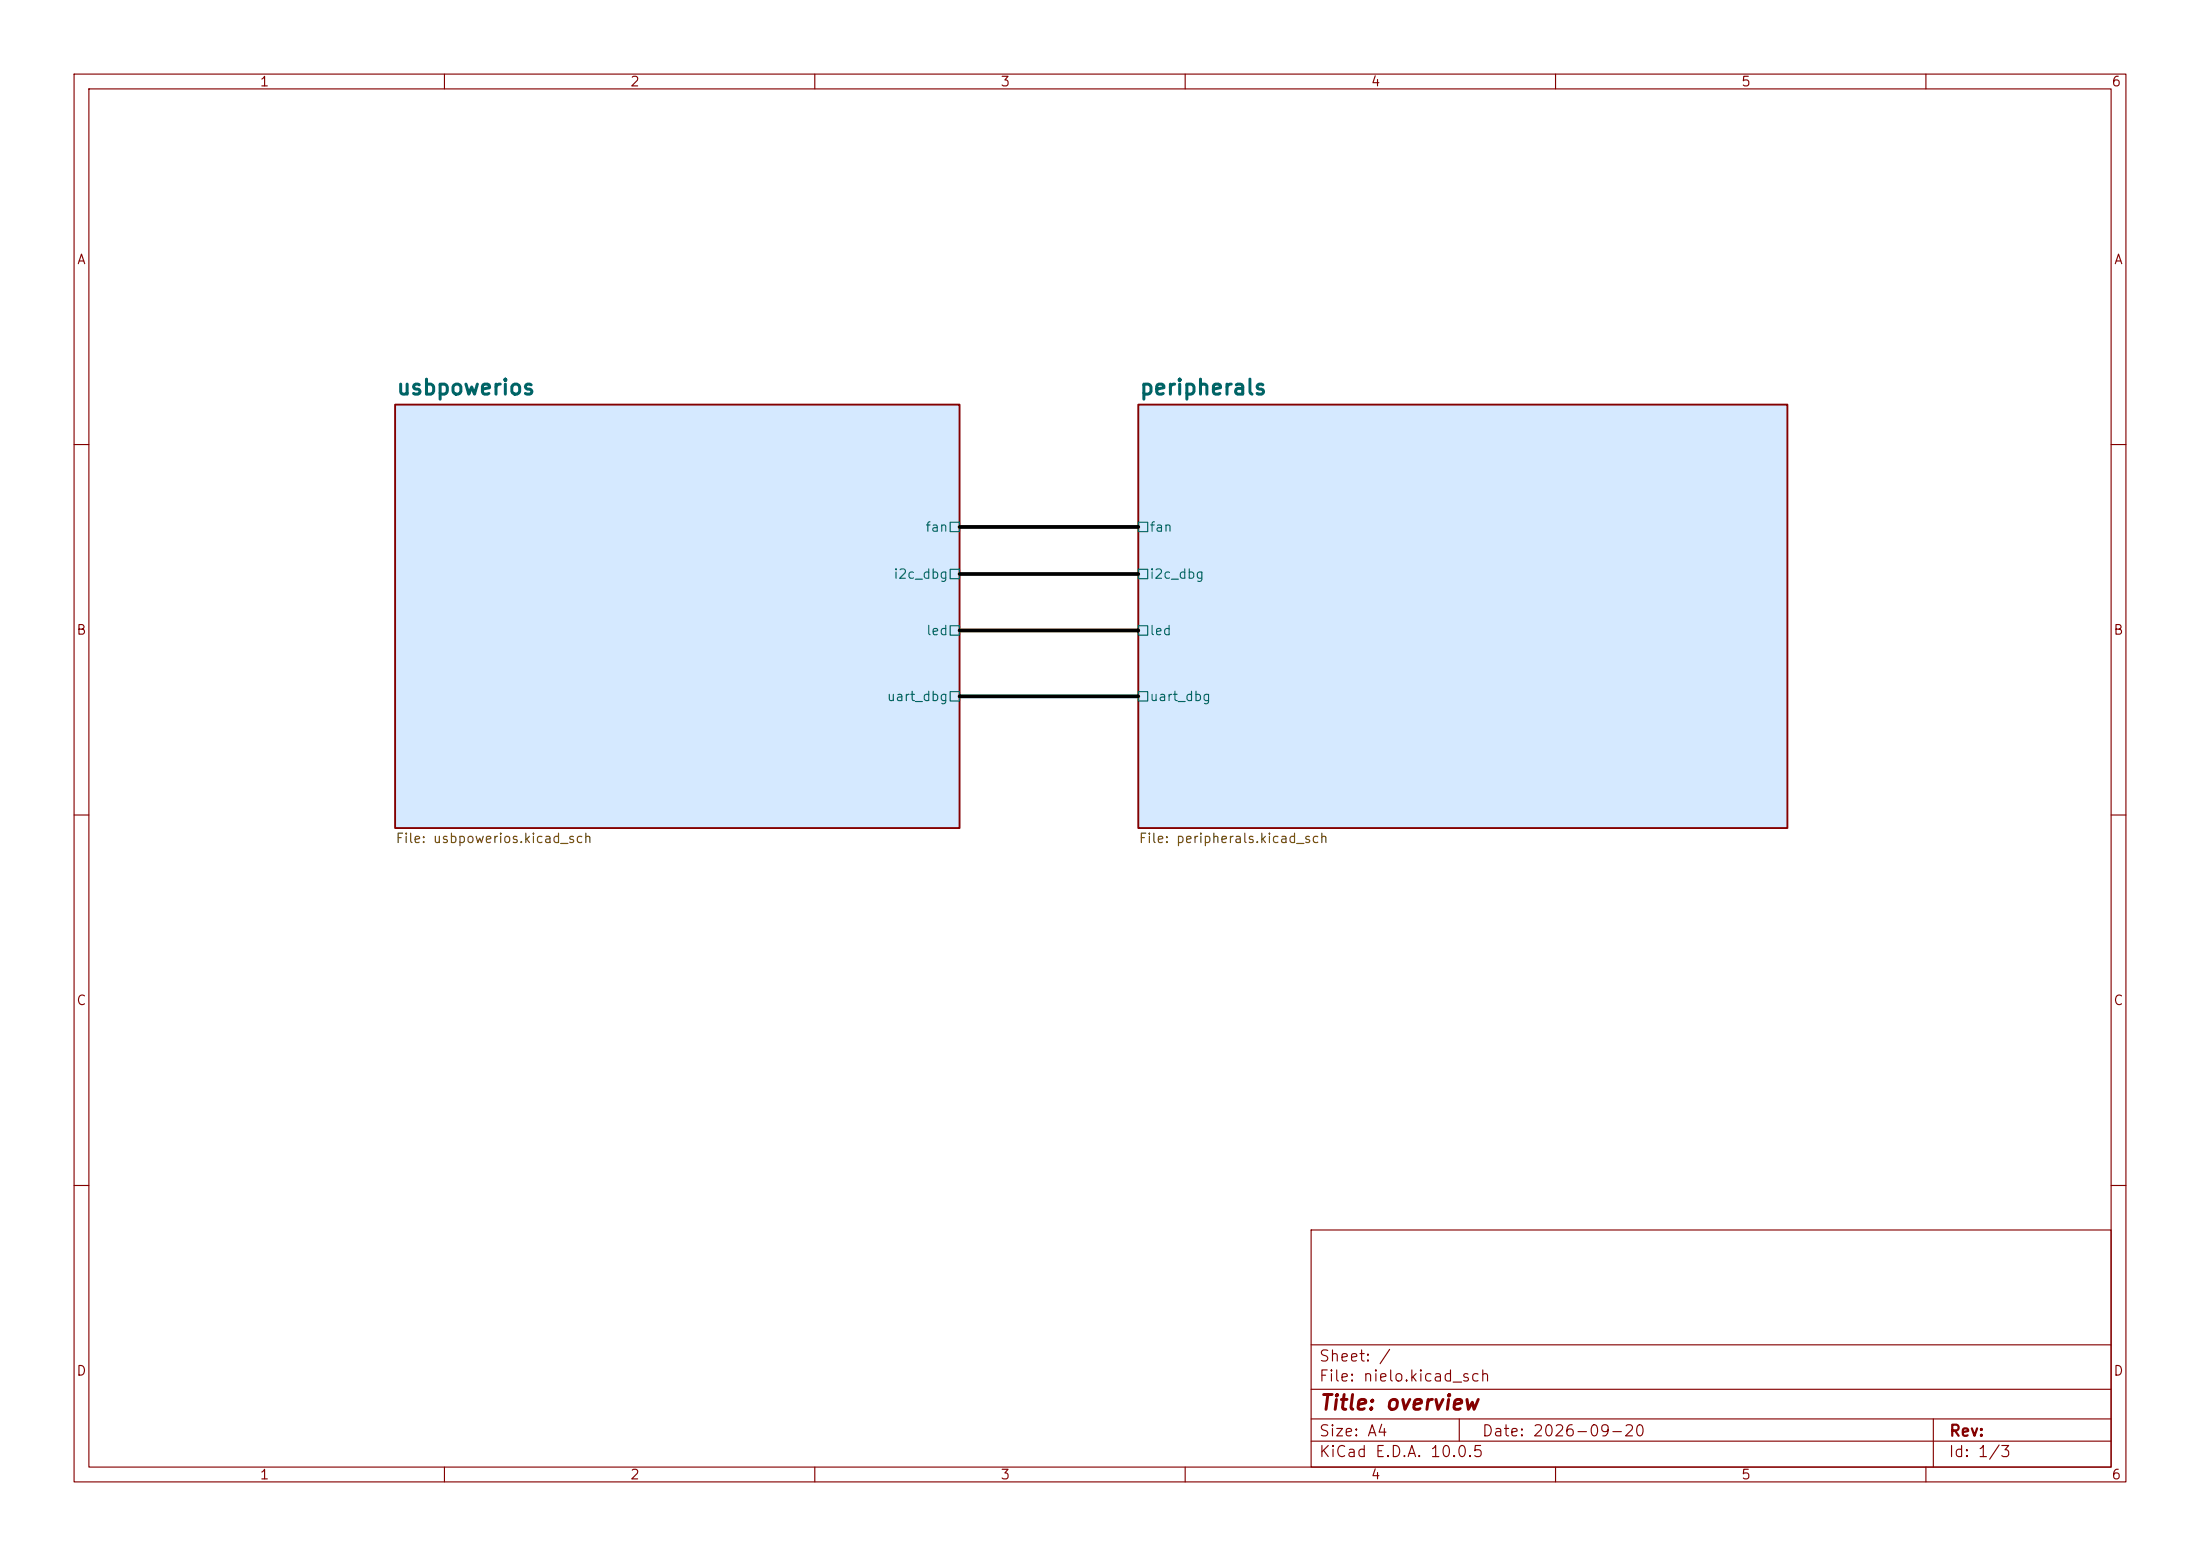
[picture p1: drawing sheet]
(kicad_sch
 (version 20260306)
 (generator "eeschema")
 (generator_version "10.0")
 (paper "A4")
 (title_block
  (title "overview")
  (date "2026-09-20"))
 (lib_symbols)
 (wire
  (pts (xy 129.54 71.12) (xy 153.67 71.12))
  (stroke (width 0.508) (type default) (color 0 0 0 1)))
 (wire
  (pts (xy 129.54 77.47) (xy 153.67 77.47))
  (stroke (width 0.508) (type default) (color 0 0 0 1)))
 (wire
  (pts (xy 129.54 93.98) (xy 153.67 93.98))
  (stroke (width 0.508) (type default) (color 0 0 0 1)))
 (wire
  (pts (xy 129.54 85.09) (xy 153.67 85.09))
  (stroke (width 0.508) (type default) (color 0 0 0 1)))
 (sheet
  (at 153.67 54.61)
  (size 87.63 57.15)
  (exclude_from_sim no)
  (in_bom yes)
  (on_board yes)
  (dnp no)
  (fields_autoplaced yes)
  (stroke (width 0.254) (type solid))
  (fill (color 213 233 255 1))
  (property "Sheetname" "peripherals" (at 153.67 53.4666 0) (show_name no) (do_not_autoplace no) (effects (font (size 2.032 2.032) (thickness 0.4064)
    (bold yes)) (justify left bottom)))
  (property "Sheetfile" "peripherals.kicad_sch" (at 153.67 112.3954 0) (show_name no) (do_not_autoplace no) (effects (font (size 1.27 1.27) (thickness 0.1588)) (justify left top)))
  (pin "fan" passive (at 153.67 71.12 180) (effects (font (size 1.27 1.27)) (justify left)))
  (pin "i2c_dbg" passive (at 153.67 77.47 180) (effects (font (size 1.27 1.27)) (justify left)))
  (pin "led" passive (at 153.67 85.09 180) (effects (font (size 1.27 1.27)) (justify left)))
  (pin "uart_dbg" passive (at 153.67 93.98 180) (effects (font (size 1.27 1.27)) (justify left))))
 (sheet
  (at 53.34 54.61)
  (size 76.2 57.15)
  (exclude_from_sim no)
  (in_bom yes)
  (on_board yes)
  (dnp no)
  (fields_autoplaced yes)
  (stroke (width 0.254) (type solid))
  (fill (color 213 233 255 1))
  (property "Sheetname" "usbpowerios" (at 53.34 53.4666 0) (show_name no) (do_not_autoplace no) (effects (font (size 2.032 2.032) (thickness 0.4064)
    (bold yes)) (justify left bottom)))
  (property "Sheetfile" "usbpowerios.kicad_sch" (at 53.34 112.3954 0) (show_name no) (do_not_autoplace no) (effects (font (size 1.27 1.27) (thickness 0.1588)) (justify left top)))
  (pin "fan" passive (at 129.54 71.12 0) (effects (font (size 1.27 1.27)) (justify right)))
  (pin "i2c_dbg" passive (at 129.54 77.47 0) (effects (font (size 1.27 1.27)) (justify right)))
  (pin "led" passive (at 129.54 85.09 0) (effects (font (size 1.27 1.27)) (justify right)))
  (pin "uart_dbg" passive (at 129.54 93.98 0) (effects (font (size 1.27 1.27)) (justify right))))
 (sheet_instances
  (path ""
   (page "1")))
 (embedded_fonts no))
